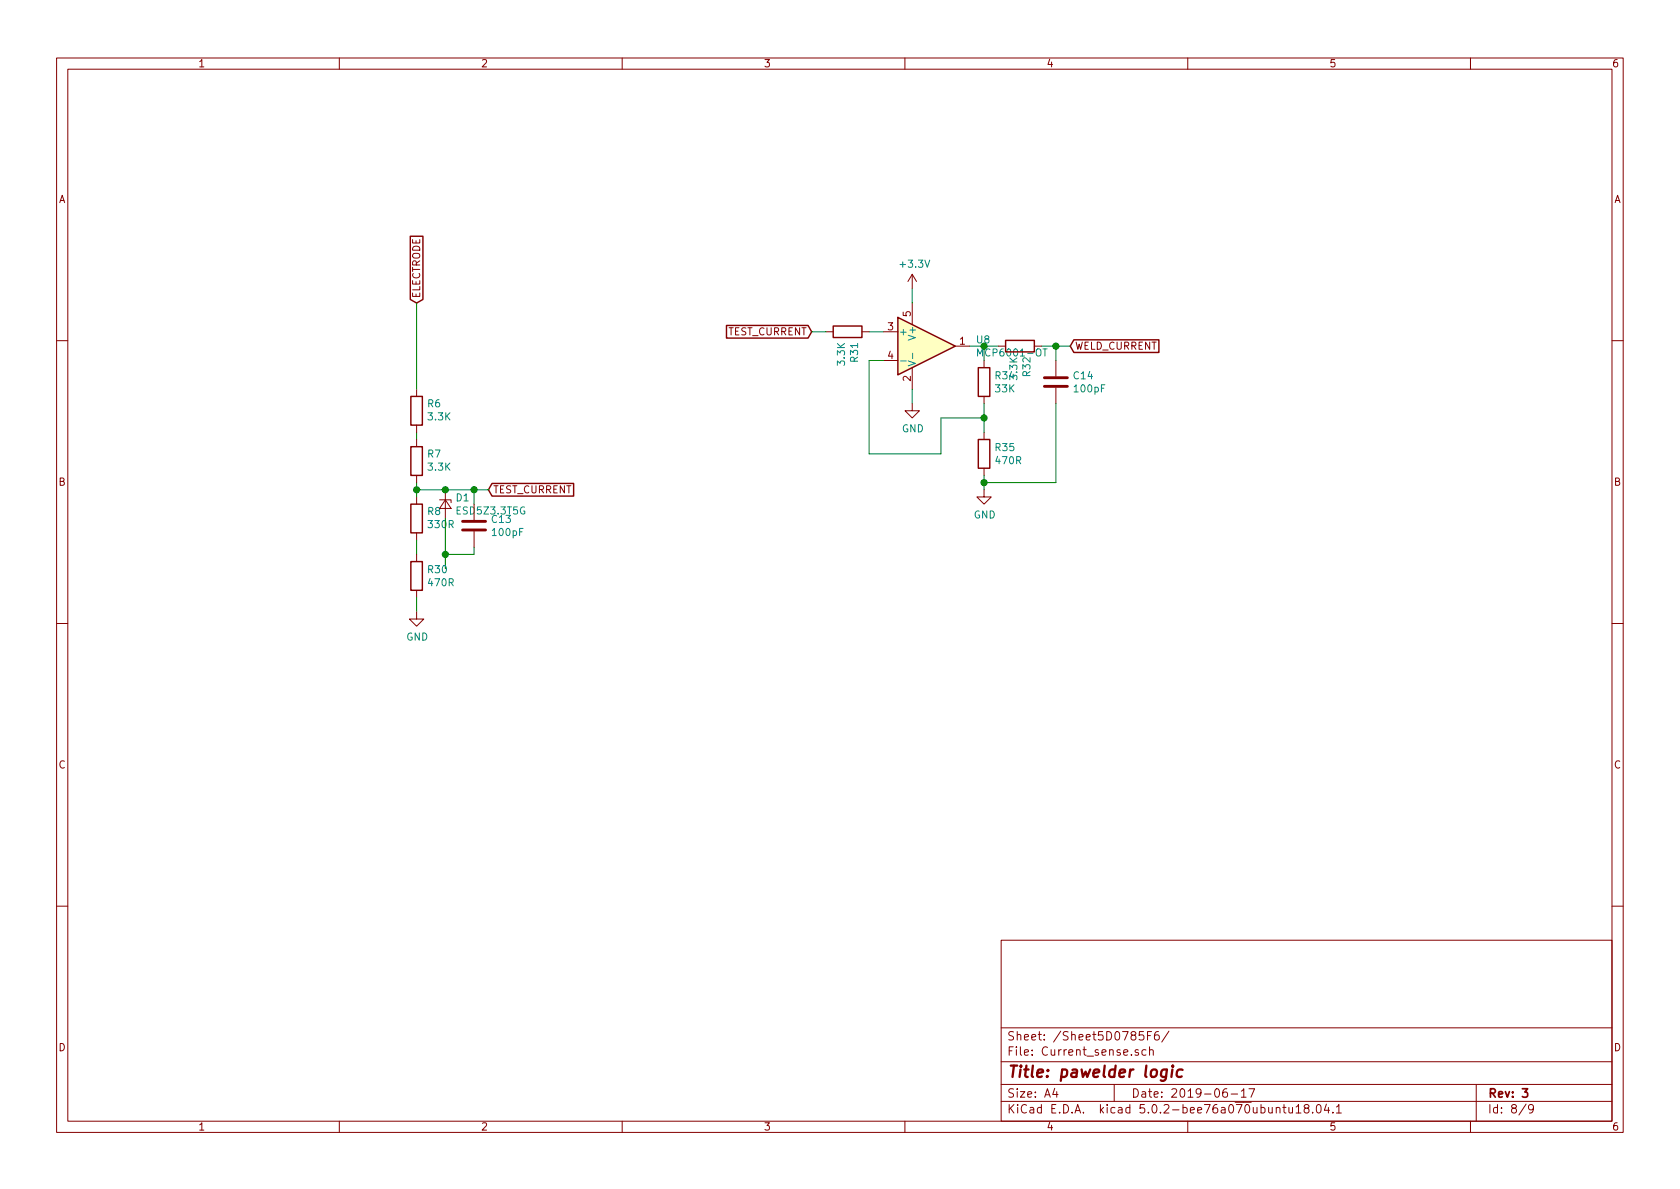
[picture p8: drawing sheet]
<svg xmlns="http://www.w3.org/2000/svg" width="297mm" height="210mm" viewBox="0 0 297 210" stroke-linecap="round" stroke-linejoin="round" font-family="sans-serif">
<g fill="none" stroke="#840000" stroke-width=".18">
<path d="M10 10.3h277v189.9h-277zM12 12.2h273v186.1h-273zM60 10.3v1.9M110 10.3v1.9M160 10.3v1.9M210 10.3v1.9M260 10.3v1.9M146 58.7h1.3M152.4 58.7h1.3M156.2 58.7h2.5M161.3 48.5v2.5M161.3 53.6v3.8"/>
<path d="M161.3 48.5l-.8 1.3M161.3 48.5l.8 1.3M10 60.2h2M73.7 68.8v1.3M73.7 75.2v1.2M73.7 77.7v1.3M156.2 63.7h2.5M161.3 71.4v1.2h1.3l-1.3 1.3-1.3-1.3h1.3M161.3 65v3.8M168.9 61.2h2.5M174 63.7v1.3M174 70.1v1.3"/>
<path d="M174 76.4v1.3M186.7 63.7v2.8M186.7 68.6v2.8M285 60.2h2M73.7 84.1v1.2M73.7 87.9v1.2M73.7 94.2v1.3M73.7 98v1.3M77.7 88.4h2.1v.5M78.7 88.4l1.1 1.5h-2.1zM78.7 86.6v5.1M83.8 89.1v2.8"/>
<path d="M83.8 94v2.8M174 86.6v1.3h1.3l-1.3 1.2-1.3-1.2h1.3M174 82.8v1.3M10 110.3h2M73.7 108.2v1.3h1.2l-1.2 1.2-1.3-1.2h1.3M73.7 104.4v1.3M285 110.3h2M10 160.2h2M177 166.3h108v32h-108zM285 160.2h2M60 198.3v1.9M110 198.3v1.9"/>
<path d="M160 198.3v1.9M177 194.8h108M177 191.8h108M177 187.8h108M177 181.8h108M186.5 192.5l-.4 1h1M186.8 193v1M197 191.8v3M201.3 185.7a.37 .37 0 0 0-.6 .1l.1 .2 .5 .2v.1l-.2 .3-.4-.1M202.2 182.4h-.7l-.1 .7 .2-.1 .5 .1 .2 .2-.1 .5-.2 .1-.6-.1M202.6 185.7l-.4-.1-.3 .3 .1 .6 .2 .1 .4-.1M202.9 183.1h.5"/>
<path d="M203.3 185.7a.37 .37 0 0 1 .6 .1v.8M203.3 185.1v1.5M203.6 182.4h-.7v1.5M204.8 182.4a.59 .59 0 0 0-.7 .7l.1 .7 .2 .1 .5-.1 .1-.5-.2-.2-.4-.1-.3 .3M206.7 182.3l-1.3 2M210 198.3v1.9M216.9 192.5a.62 .62 0 0 0-.7 .7l.1 .7 .2 .1 .5-.1v-.5l-.1-.2-.4-.1-.3 .3M217.7 193.5h1.1M219.5 193l.4-.5v1.5M219.5 194h.8M220.8 192.5h1l-.6 1.5M226.8 195.8h.6"/>
<path d="M227 195.3v1.3l.4 .2M227.9 195.8v.9l.4 .1 .2-.1M228.5 195.8v1M229.2 195.8l.4-.5v1.5M229.2 196.8h.8M230.9 196l-.2-.2-.1-.2 .3-.3h.3l.2 .3v.2l-.7 .2a.48 .48 0 0 0 0 .7l.2 .1 .5-.1a.48 .48 0 0 0-.2-.7M232.1 196.7v.1M232.9 195.5l.3-.2a.94 .94 0 0 1 0 1.5l-.4-.3-.1-.6zM234.5 195.2l-.3 1.1h.9M234.9 195.8v1M235.7 196.7v.1M236.3 195.8l.4-.5v1.5"/>
<path d="M236.3 196.8h.9M260 198.3v1.9M261 191.8v6.5M269.8 195.2l-1.2 2M271.1 196l-.3 .3-.4-.1-.1-.2v-.4l.1-.2 .4-.1 .2 .2a1.19 1.19 0 0 1-.2 1.2l-.4 .1"/>
</g>
<path d="M269.2 192.5h.9l-.5 .6 .4 .1v.7l-.2 .1-.6-.1" fill="none" stroke="#840000" stroke-width=".3"/>
<path d="M206.3 189.1l-.2 1.6a.58 .58 0 0 1-.9 .3M206.3 189.2a.68 .68 0 0 0-1 .3v.6l.1 .2 .2 .1 .6-.1M207.3 189.1l-.2 1.3M207.4 188.4l-.1 .2 .2-.1-.1-.1-.1 .2M209.1 189.2a.68 .68 0 0 0-1 .3l-.1 .6 .2 .2 .2 .1 .5-.1" fill="none" stroke="#840000" stroke-width=".41"/>
<g fill="none" stroke="#008400" stroke-width=".18">
<path d="M73.7 53.6v15.2M143.5 58.7h2.5M153.7 58.7h2.5M161.3 51v2.6M73.7 76.4v1.3M156.2 63.7h-2.5v16.6h12.7v-6.4h7.6M161.3 68.8v2.6M171.4 61.2h2.6v2.5M174 71.4v5M184.1 61.2h5.1M186.7 61.2v2.5M186.7 71.4v13.9h-12.7"/>
<path d="M73.7 85.3v2.6M73.7 95.5v2.5M73.7 86.6h12.7M78.7 91.7v8.9M83.8 86.6v2.5M83.8 96.8v1.2h-5.1M174 84.1v2.5M73.7 105.7v2.5"/>
</g>
<g fill="none" stroke="#840000" stroke-width=".25">
<path d="M72.5 41.8h2.3v11.2l-1.1 .6-1.2-.6zM128.4 57.6h14.5l.6 1.1-.6 1.1h-14.5zM147.3 57.7h5.1v2h-5.1zM158.7 56.1l10.2 5.1-10.2 5.1zM72.6 70.1h2.1v5.1h-2.1zM72.6 79h2.1v5.1h-2.1zM173 77.7h2v5.1h-2zM173 65h2v5.1h-2zM177.8 60.2h5.1v2h-5.1zM189.9 60.1h15v2.2h-15l-.7-1.1zM72.6 89.1h2.1v5.1h-2.1zM72.6 99.3h2.1v5.1h-2.1z"/>
<path d="M87 85.5h14.4v2.2h-14.4l-.6-1.1z"/>
</g>
<g fill="#008400" stroke="#008400" stroke-width=".25">
<circle cx="73.7" cy="86.6" r=".51"/>
<circle cx="78.7" cy="86.6" r=".51"/>
<circle cx="78.7" cy="98" r=".51"/>
<circle cx="83.8" cy="86.6" r=".51"/>
<circle cx="174" cy="61.2" r=".51"/>
<circle cx="186.7" cy="61.2" r=".51"/>
<circle cx="174" cy="85.3" r=".51"/>
<circle cx="174" cy="73.9" r=".51"/>
</g>
<path d="M184.7 68.3h4M184.7 66.8h4M81.8 93.7h4.1M81.8 92.2h4.1" fill="none" stroke="#840000" stroke-width=".51"/>
<path d="M158.7 56.1l10.2 5.1-10.2 5.1z" fill="#ffffc2" stroke="#ffffc2" stroke-width=".18"/>
<path d="M159.2 63.8h1M160.6 63.8l1.2 .5-1.2 .4M161.4 62.5v.9M172.8 63v-1.3l.5 .9 .4-.9v1.3M184.4 61.7h.7" fill="none" stroke="#008484" stroke-width=".18"/>
<text font-size="2.8" fill="#840000" x="178" y="190.5">Title: pawelder logic</text>
<g font-size="2.1" fill="#840000">
<text x="178" y="184">Sheet: /Sheet5D0785F6/</text>
<text x="178" y="186.7">File: Current_sense.sch</text>
<text x="178" y="196.9">KiCad E.D.A. kicad 5.0.2-bee76a070ubuntu18.04.1</text>
<text x="178" y="194.1">Size: A4</text>
<text x="200" y="194.1">Date: 2019-06-17</text>
<text x="263" y="194.1">Rev: 3</text>
<text x="263" y="196.9">Id: 8/9</text>
</g>
<g font-size="1.8" fill="#840000">
<text x="35" y="11.9">1</text>
<text x="85" y="11.9">2</text>
<text x="135" y="11.9">3</text>
<text x="185" y="11.9">4</text>
<text x="235" y="11.9">5</text>
<text x="285" y="11.9">6</text>
<text x="10.4" y="35.9">A</text>
<text x="285.4" y="35.9">A</text>
<text x="74.3" y="52.8" transform="rotate(-90 74.3 52.8)">ELECTRODE</text>
<text x="128.6" y="59.3">TEST_CURRENT</text>
<text x="157" y="58.4">3</text>
<text x="161" y="56" transform="rotate(-90 161 56)">5</text>
<text x="157" y="63.5">4</text>
<text x="169.7" y="61">1</text>
<text x="173.5" y="63">MCP6001-OT</text>
<text x="190" y="61.8">WELD_CURRENT</text>
<text x="161" y="67.4" transform="rotate(-90 161 67.4)">2</text>
<text x="10.4" y="85.9">B</text>
<text x="87.1" y="87.2">TEST_CURRENT</text>
<text x="285.4" y="85.9">B</text>
<text x="10.4" y="135.9">C</text>
<text x="285.4" y="135.9">C</text>
<text x="10.4" y="185.9">D</text>
<text x="285.4" y="185.9">D</text>
<text x="35" y="199.9">1</text>
<text x="85" y="199.9">2</text>
<text x="135" y="199.9">3</text>
<text x="185" y="199.9">4</text>
<text x="235" y="199.9">5</text>
<text x="285" y="199.9">6</text>
</g>
<g font-size="1.8" fill="#008484">
<text x="159.3" y="47.3">+3.3V</text>
<text x="158.9" y="59.3">+</text>
<text x="161.9" y="59.7" transform="rotate(-90 161.9 59.7)">V+</text>
<text x="149.4" y="64.5" transform="rotate(-90 149.4 64.5)">3.3K</text>
<text x="151.7" y="64" transform="rotate(-90 151.7 64)">R31</text>
<text x="172.7" y="60.7">U8</text>
<text x="176" y="67.1">R34</text>
<text x="176" y="69.4">33K</text>
<text x="179.9" y="67.1" transform="rotate(-90 179.9 67.1)">3.3K</text>
<text x="182.2" y="66.5" transform="rotate(-90 182.2 66.5)">R32</text>
<text x="189.9" y="67.1">C14</text>
<text x="190.1" y="69.4">100pF</text>
<text x="75.6" y="72">R6</text>
<text x="75.8" y="74.3">3.3K</text>
<text x="159.5" y="76.4">GND</text>
<text x="75.6" y="80.9">R7</text>
<text x="75.8" y="83.2">3.3K</text>
<text x="176" y="79.8">R35</text>
<text x="176.2" y="82.1">470R</text>
<text x="80.7" y="88.7">D1</text>
<text x="75.6" y="91.1">R8</text>
<text x="75.8" y="93.4">330R</text>
<text x="81" y="91">ESD5Z3.3T5G</text>
<text x="87" y="92.5">C13</text>
<text x="87.2" y="94.8">100pF</text>
<text x="172.2" y="91.7">GND</text>
<text x="75.7" y="101.4">R30</text>
<text x="75.8" y="103.7">470R</text>
<text x="71.8" y="113.3">GND</text>
</g>
</svg>
